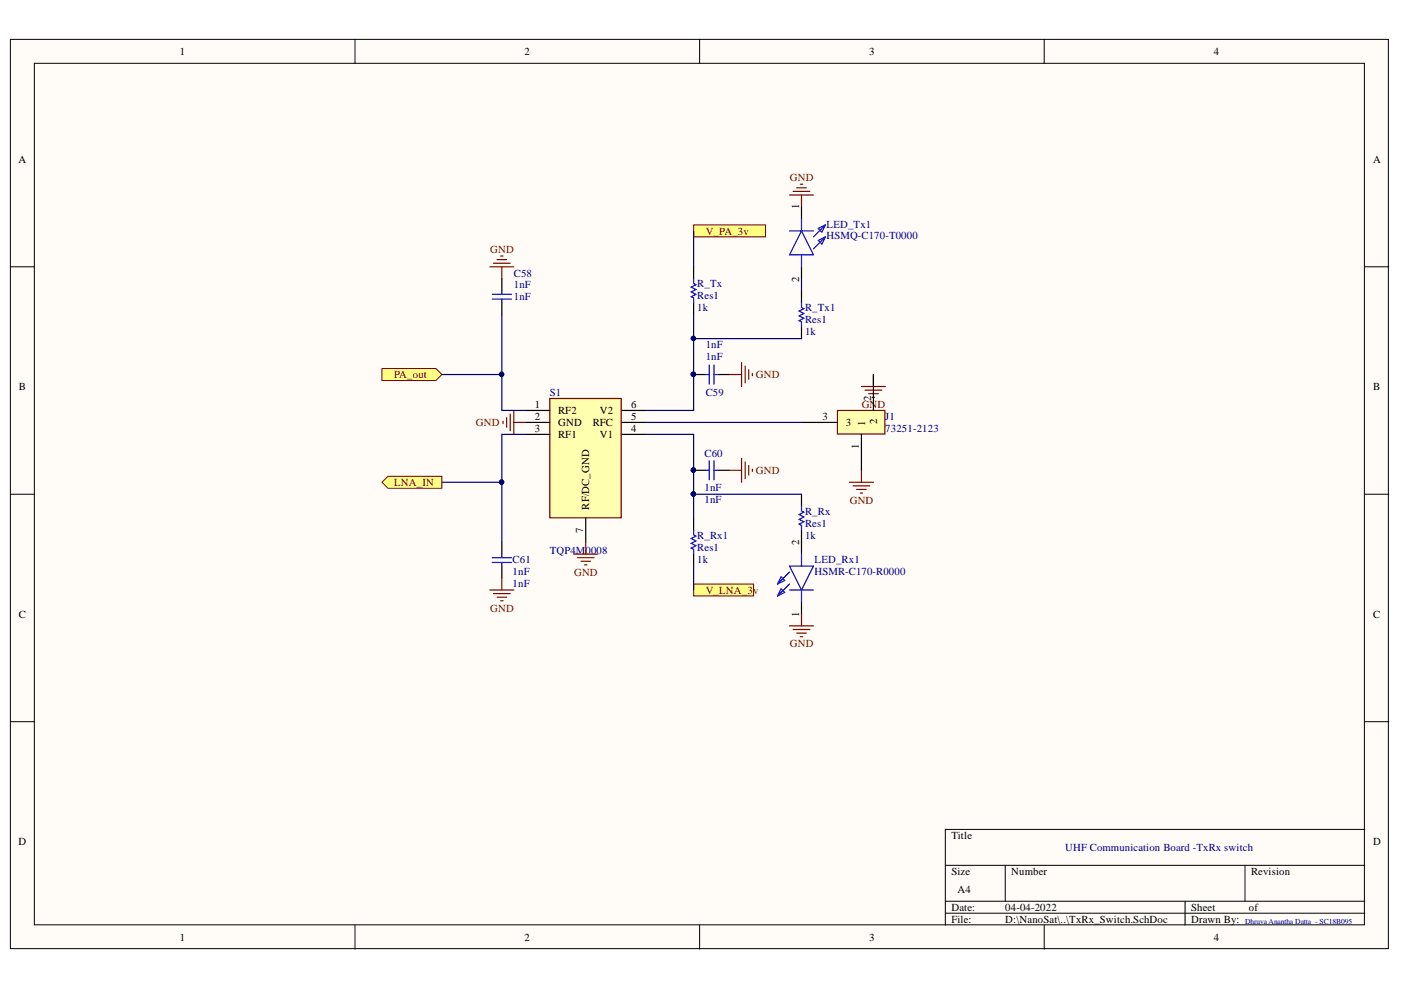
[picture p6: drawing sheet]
<svg xmlns="http://www.w3.org/2000/svg" width="297mm" height="210mm" viewBox="0 0 297 210" stroke-linecap="round" stroke-linejoin="round" font-family="sans-serif">
<g fill="#fffcf8" stroke="#000" stroke-width=".21">
<path d="M2.2 8.3h292.2v192.8h-292.2z"/>
<path d="M7.3 13.4h282v182.7h-282z"/>
</g>
<g fill="none" stroke="#000" stroke-width=".21">
<path d="M75.3 8.3v5.1M148.3 8.3v5.1M221.4 8.3v5.1M2.2 56.6h5.1M289.4 56.6h5.1M2.2 104.8h5.1M289.4 104.8h5.1M2.2 153h5.1M289.4 153h5.1M289.4 175.9h-89v20.3M75.3 196.2v5M148.3 196.2v5"/>
<path d="M200.4 183.5h89M200.4 191.1h89M200.4 193.6h89M213.1 183.5v7.6M221.4 196.2v5M251.3 191.1v5.1M264 183.5v7.6"/>
</g>
<path d="M103.9 56.6h5M104.6 55.8h3.6M105.4 55h2M106.1 54.3h.6M106.4 56.6v2.5" fill="none" stroke="#800000" stroke-width=".25"/>
<g fill="#ffff80" stroke="#800000" stroke-width=".21">
<path d="M147.1 47.7h15.2v2.5h-15.2z" fill-rule="evenodd"/>
<path d="M81 78.1h11.4l1.3 1.3-1.3 1.3h-11.4z" fill-rule="evenodd"/>
<path d="M81 102.3l1.3-1.3h11.4v2.5h-11.4z" fill-rule="evenodd"/>
</g>
<path d="M106.4 59.1v2.5M106.4 64.2v2.5M147.1 79.4h2.5M152.1 79.4h2.6M147.1 99.7h2.5M152.1 99.7h2.6M106.4 114.9v2.6M106.4 120v2.6" fill="none" stroke="#000" stroke-width=".25"/>
<g fill="none" stroke="#00f" stroke-width=".25">
<path d="M104.4 62.4h4M104.4 63.4h4M106.4 61.6v.8M106.4 63.4v.8M149.6 79.4h.8M150.4 77.4v4M151.4 77.4v4M151.4 79.4h.7M149.6 99.7h.8M150.4 97.7v4M151.4 97.7v4M151.4 99.7h.7"/>
<path d="M104.4 119.3h4M104.4 118.2h4M106.4 117.5v.7M106.4 119.3v.7"/>
</g>
<g fill="#000080" stroke="#000080" stroke-width=".21">
<circle cx="147" cy="99.7" r=".46"/>
<circle cx="147" cy="79.4" r=".46"/>
</g>
<g fill="none" stroke="#800000" stroke-width=".25">
<path d="M154.7 79.4h2.5M157.2 76.9v5M158 77.6v3.6M158.8 78.4v2M159.5 79.2v.5M154.7 99.7h2.5M157.2 97.2v5.1M158 97.9v3.6M158.8 98.7v2M159.5 99.5v.5M103.9 125.1h5M104.6 125.9h3.6"/>
<path d="M105.4 126.6h2M106.1 127.4h.6M106.4 122.6v2.5"/>
</g>
<path d="M147.1 123.8h12.7v2.6h-12.7z" fill-rule="evenodd" fill="#ffff80" stroke="#800000" stroke-width=".21"/>
<g fill="none" stroke="#800000" stroke-width=".25">
<path d="M168.9 39.8h2M169.7 39.1h.5M167.4 41.3h5.1M168.2 40.6h3.5M169.9 41.3v2.6M185.2 79.4v2.5M182.6 81.9h5.1M182.6 99.7v2.6M183.4 82.7h3.6M184.2 83.5h2M184.9 84.2h.5M180.1 102.3h5.1"/>
<path d="M180.9 103h3.5M181.6 103.8h2.1M182.4 104.5h.5M167.4 132.7h5.1M168.2 133.5h3.5M168.9 134.2h2M169.7 135h.5M169.9 130.2v2.5"/>
</g>
<path d="M169.9 43.9v2.5M169.9 56.6v2.5M169.9 61.6v2.6M169.9 69.3v2.5M169.9 104.8v2.5M169.9 112.4v5.1M169.9 127.6v2.6" fill="none" stroke="#000" stroke-width=".25"/>
<g fill="none" stroke="#00f" stroke-width=".25">
<path d="M167.4 49h5.1M169.9 49l2.6 5h-5.1zM169.9 46.4v2.6M169.9 54v2.6M173.5 48.4l1.5-.7-.7 1.5zM173.5 51l1.5-.8-.7 1.5zM175 47.7l-2.5 2.5M175 50.2l-2.5 2.6M169.9 64.2v1l.5 .3-1 .5 1 .5-1 .5 1 .5-1 .5 .5 .2v1.1M169.9 107.3v1l.5 .3-1 .5 1 .5-1 .5 1 .5-1 .5 .5 .3v1M169.9 117.5v2.5M165.6 124.8l.8 .8-1.6 .8z"/>
<path d="M165.6 122.3l.8 .8-1.6 .7zM167.4 120h5.1l-2.6 5.1zM167.4 125.1h5.1M167.4 123.8l-2.6 2.6M167.4 121.3l-2.6 2.5M169.9 125.1v2.5"/>
</g>
<path d="M177.6 87h10v5h-10z" fill="#ffffb0" stroke="#800000" stroke-width=".25"/>
<path d="M185.2 79.4v7.6M169.9 89.6h7.7M182.6 92.1v7.6" fill="none" stroke="#000" stroke-width=".25"/>
<path d="M116.6 84.5h15.1v25.3h-15.1z" fill="#ffffb0" stroke="#800000" stroke-width=".25"/>
<path d="M147.1 56.6v2.5M147.1 64.2v2.5M111.5 87h5.1M111.5 89.6h5.1M111.5 92.1h5.1M131.8 87h5.1M131.8 89.6h5.1M131.8 92.1h5.1M124.2 109.9v5M147.1 109.9v2.5M147.1 117.5v2.5" fill="none" stroke="#000" stroke-width=".25"/>
<path d="M106.7 89.3v.5M107.4 88.5v2.1M108.2 87.8v3.5M108.9 87v5.1M108.9 89.6h2.6M121.6 117.5h5.1M122.4 118.2h3.6M123.2 119h2M123.9 119.8h.5M124.2 114.9v2.6" fill="none" stroke="#800000" stroke-width=".25"/>
<path d="M147.1 59.1v1l.5 .3-1 .5 1 .5-1 .5 1 .5-1 .5 .5 .3v1M147.1 112.4v1l.5 .3-1 .5 1 .5-1 .5 1 .5-1 .5 .5 .3v1" fill="none" stroke="#00f" stroke-width=".25"/>
<g fill="none" stroke="#000080" stroke-width=".25">
<path d="M147.1 49v7.6M169.9 59.1v2.5M93.7 79.4h12.7v7.6h5.1M106.4 66.7v12.7M147.1 66.7v20.3h-10.2M147.1 71.8h22.8M111.5 92.1h-5.1v10.2h-12.7M136.9 92.1h10.2v12.7M136.9 89.6h33M106.4 102.3v12.6M147.1 104.8h22.8M147.1 104.8v5.1"/>
<path d="M147.1 120v5.1"/>
</g>
<g fill="#000080" stroke="#000080" stroke-width=".21">
<circle cx="147" cy="71.8" r=".46"/>
<circle cx="147" cy="104.7" r=".46"/>
<circle cx="147" cy="99.7" r=".46"/>
<circle cx="106.3" cy="102.2" r=".46"/>
<circle cx="106.3" cy="79.4" r=".46"/>
<circle cx="147" cy="79.4" r=".46"/>
</g>
<g font-size="2.3">
<text x="38.1" y="11.7">1</text>
<text x="111.2" y="11.7">2</text>
<text x="184.3" y="11.7">3</text>
<text x="257.4" y="11.7">4</text>
<text x="3.9" y="34.5">A</text>
<text x="291.1" y="34.5">A</text>
<text x="169.4" y="44.4" transform="rotate(-90 169.4 44.4)">1</text>
<text x="169.4" y="59.7" transform="rotate(-90 169.4 59.7)">2</text>
<text x="4" y="82.7">B</text>
<text x="291.1" y="82.7">B</text>
<text x="113.4" y="86.5">1</text>
<text x="113.4" y="89">2</text>
<text x="118.3" y="87.8">RF2</text>
<text x="127.2" y="87.8">V2</text>
<text x="133.8" y="86.5">6</text>
<text x="133.8" y="89">5</text>
<text x="174.4" y="89">3</text>
<text x="184.7" y="85" transform="rotate(-90 184.7 85)">2</text>
<text x="186" y="90" transform="rotate(-90 186 90)">2</text>
<text x="113.4" y="91.6">3</text>
<text x="118.3" y="90.3">GND</text>
<text x="118.3" y="92.8">RF1</text>
<text x="125.7" y="90.3">RFC</text>
<text x="127.2" y="92.8">V1</text>
<text x="133.8" y="91.6">4</text>
<text x="179.3" y="90.3">3</text>
<text x="182.1" y="95.3" transform="rotate(-90 182.1 95.3)">1</text>
<text x="183.5" y="90.3" transform="rotate(-90 183.5 90.3)">1</text>
<text x="123.7" y="113" transform="rotate(-90 123.7 113)">7</text>
<text x="124.9" y="108.1" transform="rotate(-90 124.9 108.1)">RF/DC_GND</text>
<text x="169.4" y="115.5" transform="rotate(-90 169.4 115.5)">2</text>
<text x="4" y="130.9">C</text>
<text x="169.4" y="130.8" transform="rotate(-90 169.4 130.8)">1</text>
<text x="291.1" y="130.9">C</text>
<text x="3.9" y="179.2">D</text>
<text x="201.7" y="177.9">Title</text>
<text x="291.1" y="179.2">D</text>
<text x="201.7" y="185.5">Size</text>
<text x="214.4" y="185.5">Number</text>
<text x="265.2" y="185.5">Revision</text>
<text x="203" y="189.3">A4</text>
<text x="201.7" y="193.1">Date:</text>
<text x="201.7" y="195.7">File:</text>
<text x="213.1" y="193.1">04-04-2022</text>
<text x="213.1" y="195.7">D:\NanoSat\..\TxRx_Switch.SchDoc</text>
<text x="252.6" y="193.1">Sheet</text>
<text x="252.6" y="195.7">Drawn By:</text>
<text x="264.8" y="193.1">of</text>
<text x="38.1" y="199.5">1</text>
<text x="111.2" y="199.5">2</text>
<text x="184.3" y="199.5">3</text>
<text x="257.4" y="199.5">4</text>
</g>
<g font-size="2.3" fill="#800000">
<text x="167.5" y="38.3">GND</text>
<text x="103.9" y="53.6">GND</text>
<text x="149.6" y="49.8">V_PA_3v</text>
<text x="83.6" y="80.2">PA_out</text>
<text x="160.3" y="80.2">GND</text>
<text x="182.7" y="86.5">GND</text>
<text x="100.9" y="90.3">GND</text>
<text x="160.3" y="100.4">GND</text>
<text x="83.6" y="103">LNA_IN</text>
<text x="180.2" y="106.9">GND</text>
<text x="121.7" y="122.1">GND</text>
<text x="149.6" y="125.9">V_LNA_3v</text>
<text x="103.9" y="129.7">GND</text>
<text x="167.5" y="137.3">GND</text>
</g>
<g font-size="2.3" fill="#000080">
<text x="175.3" y="48.2">LED_Tx1</text>
<text x="175.3" y="50.8">HSMQ-C170-T0000</text>
<text x="108.9" y="58.6">C58</text>
<text x="108.9" y="63.7">1nF</text>
<text x="108.9" y="61.2">1nF</text>
<text x="147.8" y="66">1k</text>
<text x="147.8" y="60.9">R_Tx</text>
<text x="147.8" y="63.4">Res1</text>
<text x="170.7" y="66">R_Tx1</text>
<text x="170.7" y="71.1">1k</text>
<text x="170.7" y="68.5">Res1</text>
<text x="149.6" y="73.8">1nF</text>
<text x="149.6" y="76.4">1nF</text>
<text x="116.6" y="84">S1</text>
<text x="149.6" y="84">C59</text>
<text x="187.7" y="89">J1</text>
<text x="187.7" y="91.6">73251-2123</text>
<text x="149.4" y="96.9">C60</text>
<text x="149.4" y="106.6">1nF</text>
<text x="149.4" y="104.1">1nF</text>
<text x="170.7" y="109.2">R_Rx</text>
<text x="170.7" y="111.7">Res1</text>
<text x="108.7" y="119.3">C61</text>
<text x="116.6" y="117.5">TQP4M0008</text>
<text x="147.8" y="119.3">1k</text>
<text x="147.8" y="114.2">R_Rx1</text>
<text x="147.8" y="116.8">Res1</text>
<text x="170.7" y="114.2">1k</text>
<text x="172.7" y="119.3">LED_Rx1</text>
<text x="108.7" y="124.4">1nF</text>
<text x="108.7" y="121.8">1nF</text>
<text x="172.7" y="121.8">HSMR-C170-R0000</text>
<text x="225.8" y="180.5">UHF Communication Board -TxRx switch</text>
</g>
<text font-size="1.6" fill="#000080" x="264" y="195.8">Dhruva Anantha Datta - SC18B095</text>
</svg>
